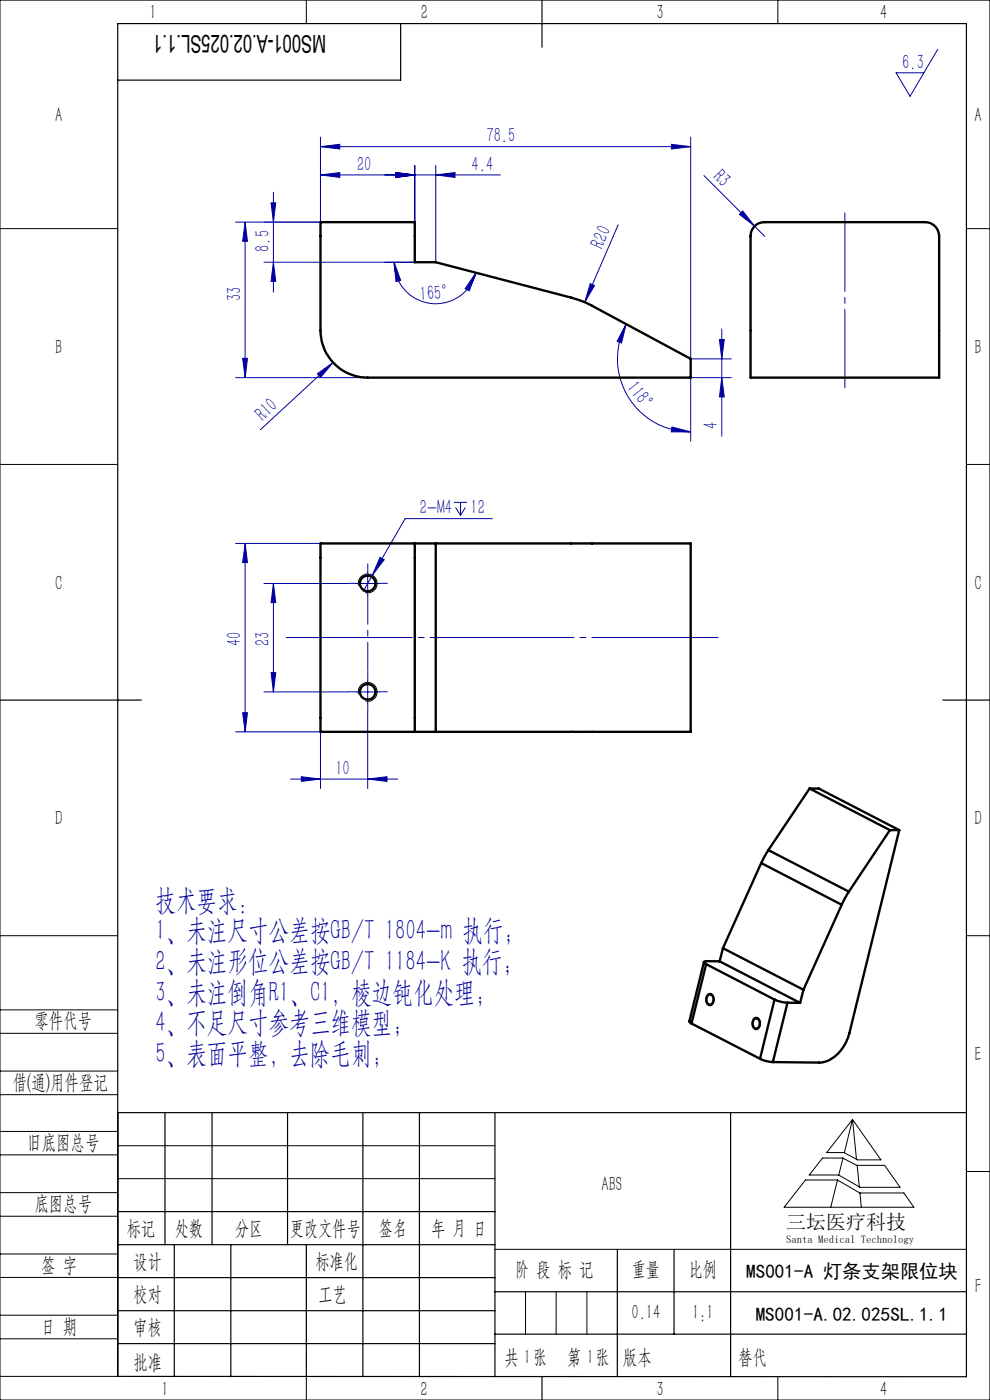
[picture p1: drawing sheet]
<svg xmlns="http://www.w3.org/2000/svg" width="210mm" height="297mm" viewBox="0 0 210 297" stroke-linecap="round" stroke-linejoin="round" font-family="sans-serif">
<g fill="none" stroke="#0000a0" stroke-width=".21">
<path d="M198.9 10.4l-5.9 10-2.9-5h5.9M68 37.1l4.1-.5v1zM68 37.1h38.2M68 31.1l4.1-.5v1zM68 29.1v18h-18M68 31.1h78.5M83.9 36.6l4.1 .5-4.1 .5zM88 35.1v12M92.4 37.1l4.1-.5v1zM92.4 35.1v20.5M142.4 30.6l4.1 .5-4.1 .5zM146.5 29.1v47h8.6"/>
<path d="M149.3 37.2l12.9 12.9M52 47.1l.5 4.1h-1zM52 47.1v33M56 55.6h32M57.5 43h1l-.5 4.1zM58 55.6l.5 4.1h-1zM58 40.8v21.2M83.6 55.6l1.4 3.9-1 .2zM83.6 55.6a8.8 8.8 0 0 0 7.7 8.8 8.8 8.8 0 0 0 9.7-6.5M101 57.9l-1.4 3.8-.9-.5zM131.1 47.7l-7.1 16.4M156.8 45.5l.8-.7 2.5 3.2z"/>
<path d="M51.5 76h1l-.5 4.1zM67.3 79.3l3.4-2.4-2.7 3.1zM70.7 76.9l-15.5 14.3M125.2 60.2l.9 .4-2.1 3.5zM132.8 68.8l-1 4-.9-.4zM132.8 68.8a15.5 15.5 0 0 0 13.7 22.8M152.6 72h1l-.5 4.1zM153.1 69.8v22.7M50 80.1h28M142.5 90.6l4 1h-4.1zM153.1 80.1l.5 4.1h-1zM155.1 80.1h-8.6v13.5"/>
<path d="M50 115.3h18M52 115.3l.5 4h-1zM52 115.3v40M80.6 118.2l.9 .5-2.5 3.3zM96.3 106.6h2.8M96.6 107.7l1.1 1.6M97.7 106.6v2.7M98.7 107.7l-1 1.6M104.4 110h-18.5l-6.9 12M56 123.8h17.8M58 123.8l.5 4h-1zM58 123.8v23"/>
<path d="M75.5 123.8h5M78 121.3v5M79 122l-2 3.5M50 155.3h18v12M51.5 151.2h1l-.5 4.1zM56 146.8h17.8M57.5 142.7h1l-.5 4.1zM75.5 146.8h5M78 144.3v5M78 150.9v16.4M61.6 165.3h22.7M63.9 164.8l4.1 .5-4.1 .5z"/>
<path d="M78 165.3l4.1-.5v1z"/>
</g>
<g fill="none" stroke="#000" stroke-width=".21">
<path d="M0 0h210v297h-210zM65 0v5M165 0v5M0 48.5h25M205 48.5h5M0 98.5h25M205 98.5h5M76.1 124.3a2 2 0 0 1 1.7-2.5 2 2 0 0 1 2.2 2.1 2 2 0 0 1-2.5 1.8M76.1 147.3a2 2 0 0 1 1.7-2.5 2 2 0 0 1 2.2 2.1 2 2 0 0 1-2.5 1.8M0 198.5h25M205 198.5h5M0 214.2h25"/>
<path d="M0 219.2h25M150.1 210.9a.97 .97 0 0 1 1.1 .1 .97 .97 0 0 1 .3 1.1 1 1 0 0 1-.3 1 1 1 0 0 1-1.1 .1 1.7 1.7 0 0 1 0-2.3zM159.9 216a.92 .92 0 0 1 1.1 0 .92 .92 0 0 1 .3 1 1.09 1.09 0 0 1-1.2 1.4 1.66 1.66 0 0 1-.2-2.4zM0 232.2h25M0 227.2h25M25 236v56h-25M180.8 237.5l6.1 8.6h-5l-2.9-1.6h-3.6zM180.8 237.5l-1.7 7M180.8 237.5l.9 8.5M0 245h25M0 240h25M0 258h25"/>
<path d="M0 253h25M25 243.1h80M25 250h80M170.9 250.3h6.7l4.8 2.8h9.3l2.2 3h-27.6zM174.5 245.7h4.3l3 1.5h5.8l3.3 4.7h-8.5l-4.5-2.6h-6.2zM177.7 250.3l-1.5 5.8M178.8 245.7l-.9 3.6M181.8 247.2l.5 4.6M182.4 253.1l.3 3M205 248.5h5M0 271h25M0 266h25"/>
<path d="M0 279h25M105 265h100M111.5 274v9M118 274v9M124.5 274v9M0 284h25M65 292.1v4.9M153.7 292h.1M165 292v5"/>
</g>
<path d="M179.2 45.2v37.1" fill="none" stroke="#0000a0" stroke-width=".21" stroke-dasharray="30.5 1.3 1.3 1.3" stroke-dashoffset="13.8"/>
<path d="M152.3 135.3h-91.6" fill="none" stroke="#0000a0" stroke-width=".21" stroke-dasharray="30.5 1.3 1.3 1.3" stroke-dashoffset="3.7"/>
<g fill="none" stroke="#000" stroke-width=".25">
<path d="M85 5v12h-60M115 0v10M0 148.5h30M200 148.5h10M25 236h180M35 236v28.1M45 236v28.1M61 236v28.1M77 236v56.1M89 236v56.1M105 236v56.1M155 236v56.1"/>
<path d="M25 257h80M25 264.1h80M25 271h80M25 278.1h80M37 264.1v28M49 264.1v28M65 264.1v28M105 274h100M131 265v27.1M143 265v18M25 292l180 .1v-287.1h-180v287.1M25 285h80"/>
<path d="M105 283h100M115 292v5"/>
</g>
<path d="M75.5 123.8h-1.6M78 121.3v-1.7M80.5 123.8h1.7M75.5 146.8h-1.6M78 144.3v-1.7M78 149.3v1.6M80.5 146.8h1.7" fill="none" stroke="#0000a0" stroke-width=".21" stroke-dasharray="30.5 1.3 1.3 1.3"/>
<path d="M78 126.3v16.1" fill="none" stroke="#0000a0" stroke-width=".21" stroke-dasharray="30.5 1.3 1.3 1.3" stroke-dashoffset="24.3"/>
<g fill="#0000a0">
<path d="M156.8 45.5l.8-.7 2.5 3.2z"/>
<path d="M80.6 118.2l.9 .5-2.5 3.3z"/>
<path d="M67.3 79.3l3.4-2.4-2.7 3.1z"/>
<path d="M125.2 60.2l.9 .4-2.1 3.5z"/>
<path d="M78 165.3l4.1-.5v1zM63.9 164.8l4.1 .5-4.1 .5z"/>
<path d="M68 31.1l4.1-.5v1zM142.4 30.6l4.1 .5-4.1 .5z"/>
<path d="M83.9 36.6l4.1 .5-4.1 .5zM68 37.1l4.1-.5v1zM92.4 37.1l4.1-.5v1zM83.9 36.6l4.1 .5-4.1 .5z"/>
<path d="M83.6 55.6l1.4 3.9-1 .2zM101 57.9l-1.4 3.8-.9-.5z"/>
<path d="M58 55.6l.5 4.1h-1zM57.5 43h1l-.5 4.1zM153.1 80.1l.5 4.1h-1zM152.6 72h1l-.5 4.1z"/>
<path d="M58 123.8l.5 4h-1zM57.5 142.7h1l-.5 4.1z"/>
<path d="M52 115.3l.5 4h-1zM51.5 151.2h1l-.5 4.1z"/>
<path d="M52 47.1l.5 4.1h-1zM51.5 76h1l-.5 4.1z"/>
<path d="M132.8 68.8l-1 4-.9-.4zM142.5 90.6l4 1h-4.1z"/>
</g>
<g fill="none" stroke="#000" stroke-width=".5">
<path d="M68 47.1h20v8.5h4.4l30.5 8.1 2.2 .9 21.4 11.5v4h-68.5a10 10 0 0 1-10-10zM159.9 48.2l1-.8 1.3-.3h34a2.99 2.99 0 0 1 3 3v30h-40v-30l.3-1.2zM68 115.3h78.5v40h-78.5zM88 115.3v40M92.4 115.3v40M171.7 167.3l-8.7 13M171.7 167.3l17.1 8.8M171.7 167.3h2l17 8.8M188.8 176.1l-8.7 13.1M188.8 176.1h1.9M190.7 176.1l-10.5 43.1a7.9 7.9 0 0 1-6.1 6.2l-10.2-.1M161.5 183.1l-8.1 18.1"/>
<path d="M161.5 183.1l17 8.8M163 180.3l-1.5 2.8M163 180.3l17.1 8.9M178.5 191.9l-8.1 18.1M180.1 189.2l-1.6 2.7M146.7 217.1l14.5 7.5M149.3 204.1l-3.1 12.6 .5 .4M149.8 204.5l14.5 7.6M149.8 204.5l-3.1 12.6M150.2 211.1a.8 .8 0 0 1 .9 .1 .8 .8 0 0 1 .2 .9 .76 .76 0 0 1-.6 1 .76 .76 0 0 1-.8-.7v-.6zM152.6 203.9h-2.8l-.5 .1 .1 .3 .4 .2M152.6 203.9l17.1 8.9"/>
<path d="M153.4 201.2l17 8.8M153.4 201.2l-.8 2.7M159.9 216.3a.73 .73 0 0 1 .9-.2 .73 .73 0 0 1 .3 .9 .83 .83 0 0 1-.1 .9 .83 .83 0 0 1-1 .2 1.5 1.5 0 0 1-.1-1.8zM164.3 212.1l1.8 .5 .9 .1M164.3 212.1l-3.1 12.5M167 212.7l-3.1 12.6M167 212.7l2.7 .1M170.4 210l-.7 2.8M161.2 224.6l1.5 .5 1.2 .2"/>
<circle cx="78" cy="123.8" r="1.65"/>
<circle cx="78" cy="146.8" r="1.65"/>
</g>
<g font-size="6.3" fill="#0000a0">
<text x="33" y="193">技术要求：</text>
<text x="33" y="199.5">1、未注尺寸公差按GB/T 1804-m 执行；</text>
<text x="33" y="206">2、未注形位公差按GB/T 1184-K 执行；</text>
<text x="33" y="212.5">3、未注倒角R1、C1，棱边钝化处理；</text>
<text x="33" y="219">4、不足尺寸参考三维模型；</text>
<text x="33" y="225.5">5、表面平整，去除毛刺;</text>
</g>
<text font-size="5.2" x="69.2" y="7.3" transform="rotate(-180 69.2 7.3)">MS001-A.02.025SL.1.1</text>
<g font-size="4.4" fill="#010000">
<text x="31.7" y="4.1">1</text>
<text x="89.2" y="4.1">2</text>
<text x="139.2" y="4.1">3</text>
<text x="186.7" y="4.1">4</text>
<text x="156.6" y="289.5">替代</text>
</g>
<g font-size="4.4" fill="#0000a0">
<text x="191.4" y="14.5">6.3</text>
<text x="103.2" y="30.2">78.5</text>
<text x="75.7" y="36.2">20</text>
<text x="100" y="36.2">4.4</text>
<text x="151" y="37.7" transform="rotate(45 151 37.7)">R3</text>
<text x="57.1" y="53.4" transform="rotate(-90 57.1 53.4)">8.5</text>
<text x="127.9" y="53" transform="rotate(-67 127.9 53)">R20</text>
<text x="51.1" y="64" transform="rotate(-90 51.1 64)">33</text>
<text x="89.1" y="63.8" transform="rotate(-4 89.1 63.8)">165°</text>
<text x="132.7" y="82.3" transform="rotate(51 132.7 82.3)">118°</text>
<text x="55.8" y="89.5" transform="rotate(-43 55.8 89.5)">R10</text>
<text x="152.3" y="91" transform="rotate(-90 152.3 91)">4</text>
<text x="89.1" y="109.1">2-M4</text>
<text x="99.8" y="109.1">12</text>
<text x="51.1" y="137.1" transform="rotate(-90 51.1 137.1)">40</text>
<text x="57.1" y="137.1" transform="rotate(-90 57.1 137.1)">23</text>
<text x="71.1" y="164.4">10</text>
</g>
<g font-size="4.4">
<text x="11.7" y="25.9">A</text>
<text x="206.7" y="25.9">A</text>
<text x="11.7" y="75.1">B</text>
<text x="206.7" y="75.1">B</text>
<text x="11.7" y="125.1">C</text>
<text x="206.7" y="125.1">C</text>
<text x="11.7" y="175.1">D</text>
<text x="206.7" y="175.1">D</text>
<text x="7.3" y="217.9">零件代号</text>
<text x="206.7" y="225.1">E</text>
<text x="2.7" y="231">借(通)用件登记</text>
<text x="5.8" y="243.7">旧底图总号</text>
<text x="7.3" y="256.8">底图总号</text>
<text x="127.6" y="252.6">ABS</text>
<text x="26.9" y="261.9">标记</text>
<text x="37.1" y="261.9">处数</text>
<text x="49.9" y="261.9">分区</text>
<text x="61.5" y="261.9">更改文件号</text>
<text x="80.4" y="261.9">签名</text>
<text x="91.5" y="261.9">年 月 日</text>
<text x="8.7" y="269.8">签 字</text>
<text x="28.3" y="268.9">设计</text>
<text x="66.9" y="268.9">标准化</text>
<text x="109.3" y="270.8">阶 段 标 记</text>
<text x="134" y="270.8">重量</text>
<text x="146.1" y="270.8">比例</text>
<text x="206.8" y="274.4">F</text>
<text x="28.3" y="276">校对</text>
<text x="67.6" y="276">工艺</text>
<text x="134" y="279.8">0.14</text>
<text x="146.8" y="279.8">1:1</text>
<text x="8.7" y="282.9">日 期</text>
<text x="28.4" y="283">审核</text>
<text x="28.3" y="290.4">批准</text>
<text x="107" y="289.5">共 张</text>
<text x="111.1" y="289.5">1</text>
<text x="120.3" y="289.5">第 张</text>
<text x="124.5" y="289.5">1</text>
<text x="132.1" y="289.5">版本</text>
<text x="34.2" y="296.1">1</text>
<text x="89.2" y="296.2">2</text>
<text x="139.2" y="296.2">3</text>
<text x="186.7" y="296.2">4</text>
</g>
<text font-size="4.2" x="166.8" y="260.7">三坛医疗科技</text>
<g font-size="4.1">
<text x="158.3" y="271.1">MS001-A 灯条支架限位块</text>
<text x="160.3" y="280.2">MS001-A.02.025SL.1.1</text>
</g>
<text font-size="2.3" x="166.8" y="263.6">Santa Medical Technology</text>
</svg>
